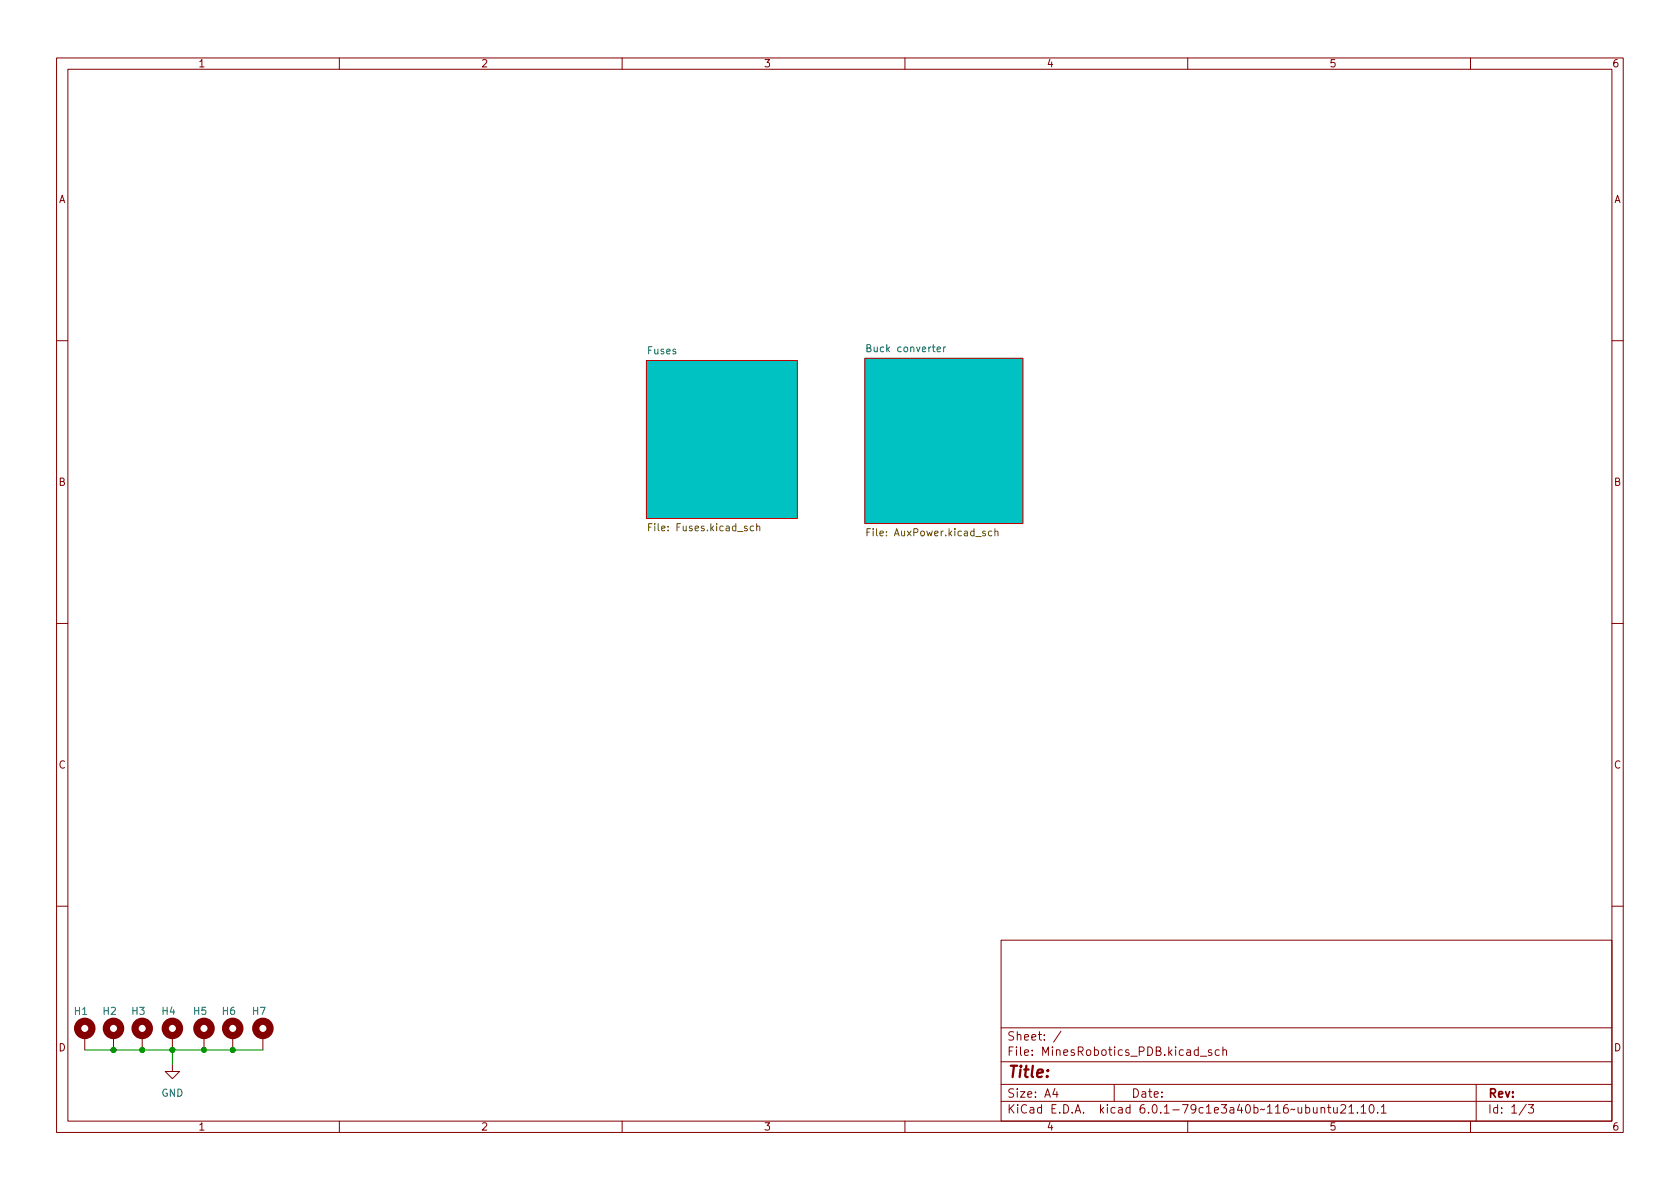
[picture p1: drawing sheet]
<svg xmlns="http://www.w3.org/2000/svg" width="297mm" height="210mm" viewBox="0 0 297 210" stroke-linecap="round" stroke-linejoin="round" font-family="sans-serif">
<g fill="none" stroke="#840000" stroke-width=".18">
<path d="M10 10.2h277v190.1h-277zM12 12.2h273v186.1h-273zM60 10.2v2M110 10.2v2M160 10.2v2M210 10.2v2M260 10.2v2M10 60.2h2M285 60.2h2M10 110.2h2M285 110.2h2M10 160.2h2"/>
<path d="M177 166.3h108v32h-108zM285 160.2h2M15 183.1v2.6M20.1 183.1v2.6M25.1 183.1v2.6M30.5 188.2v1.3h1.2l-1.2 1.2-1.3-1.2h1.3M30.5 183.1v2.6M36.1 183.1v2.6M41.1 183.1v2.6M46.5 183.1v2.6M60 198.3v2M110 198.3v2"/>
<path d="M160 198.3v2M177 194.8h108M177 191.8h108M177 187.8h108M177 181.8h108M186.5 192.5l-.4 1h1M186.9 193v1M187.6 182.4l-1.3 1.9M197 191.8v3M210 198.3v2M212.2 186.8h1.2M214.2 185.7l-.3-.1-.3 .2 .1 .3 .5 .1v.4h-.6"/>
<path d="M215.6 185.7l-.5-.1-.2 .3v.4l.1 .3h.6M216.2 185.8l.2-.2 .4 .1 .1 .9M216.2 185.1v1.5M233.6 196l.2-.2 .3 .1 .1 .9M233.6 195.8v1M234.7 195.8h.6M234.9 195.3v1.3l.4 .2M235.8 195.8l.1 1h.3l.2-.1M236.4 195.8v1M237.1 195.5l.5-.2 .3 .2v.3l-.9 1h.9M238.5 195.8l.4-.5v1.5M238.5 196.8h.9"/>
<path d="M240 196.7v.1M240.6 195.8l.5-.5v1.5M240.6 196.8h.9M242.3 195.4l.1-.1a.81 .81 0 0 1 .6 .7 .81 .81 0 0 1-.3 .8h-.1a.81 .81 0 0 1-.6-.6 .81 .81 0 0 1 .3-.8zM243.6 196.7v.1M244.2 195.8l.4-.5v1.5M244.2 196.8h.9M260 198.3v2M261 191.8v6.5M269.9 195.3l-1.3 1.9M270.2 195.3h1l-.6 .6 .5 .1v.7l-.2 .1h-.5l-.2-.1"/>
</g>
<g fill="#00c2c2" stroke="#00c2c2" stroke-width=".18">
<path d="M114.3 63.7h26.7v28h-26.7z"/>
<path d="M152.9 63.4h27.9v29.2h-27.9z"/>
</g>
<path d="M114.3 63.7h26.7v28h-26.7zM152.9 63.4h27.9v29.2h-27.9z" fill="none" stroke="#c20000" stroke-width=".18"/>
<path d="M114.7 93.2h.4M115.3 92.6h-.6v1.3M133.2 93.1l-.3-.1-.3 .3 .2 .5h.4M133.8 93.1l.2-.1 .3 .1v.8M133.8 92.6v1.3M153.3 94.1h.4M153.9 93.5h-.6v1.3M175.4 94l-.4-.1-.2 .3 .1 .5h.5M175.9 94l.2-.1 .3 .1 .1 .8M175.9 93.5v1.3" fill="none" stroke="#725600" stroke-width=".18"/>
<path d="M165.7 61.8l.6-.1-.1-.3h-.3l-.2 .1v.6h.5M166.8 61.4v.8M167.2 61.4l-.4 .2" fill="none" stroke="#006464" stroke-width=".18"/>
<g fill="none" stroke="#840000" stroke-width="1.3">
<circle cx="15" cy="181.9" r="1.27"/>
<circle cx="20.1" cy="181.9" r="1.27"/>
<circle cx="25.1" cy="181.9" r="1.27"/>
<circle cx="30.5" cy="181.9" r="1.27"/>
<circle cx="36.1" cy="181.9" r="1.27"/>
<circle cx="41.1" cy="181.9" r="1.27"/>
<circle cx="46.5" cy="181.9" r="1.27"/>
</g>
<path d="M15 185.7h31.5M30.5 185.7v2.5" fill="none" stroke="#009600" stroke-width=".18"/>
<g fill="#009600" stroke="#009600" stroke-width=".18">
<circle cx="36.1" cy="185.7" r=".46"/>
<circle cx="30.5" cy="185.7" r=".46"/>
<circle cx="25.1" cy="185.7" r=".46"/>
<circle cx="41.1" cy="185.7" r=".46"/>
<circle cx="20.1" cy="185.7" r=".46"/>
</g>
<text font-size="2.8" fill="#840000" x="178" y="190.6">Title:</text>
<g font-size="2.1" fill="#840000">
<text x="178" y="184">Sheet: /</text>
<text x="178" y="186.7">File: MinesRobotics_PDB.kicad_sch</text>
<text x="178" y="196.9">KiCad E.D.A. kicad 6.0.1-79c1e3a40b~116~ubuntu21.10.1</text>
<text x="178" y="194.1">Size: A4</text>
<text x="200" y="194.1">Date:</text>
<text x="263" y="194.1">Rev:</text>
<text x="263" y="196.9">Id: 1/3</text>
</g>
<g font-size="1.8" fill="#840000">
<text x="35" y="11.9">1</text>
<text x="85" y="11.9">2</text>
<text x="135" y="11.9">3</text>
<text x="185" y="11.9">4</text>
<text x="235" y="11.9">5</text>
<text x="285" y="11.9">6</text>
<text x="10.3" y="35.9">A</text>
<text x="285.3" y="35.9">A</text>
<text x="10.3" y="85.9">B</text>
<text x="285.3" y="85.9">B</text>
<text x="10.3" y="135.9">C</text>
<text x="285.3" y="135.9">C</text>
<text x="10.3" y="185.9">D</text>
<text x="285.3" y="185.9">D</text>
<text x="35" y="199.9">1</text>
<text x="85" y="199.9">2</text>
<text x="135" y="199.9">3</text>
<text x="185" y="199.9">4</text>
<text x="235" y="199.9">5</text>
<text x="285" y="199.9">6</text>
</g>
<g font-size="1.8" fill="#006464">
<text x="114.5" y="62.6">Fuses</text>
<text x="153.7" y="62.3">Buck converter</text>
<text x="13.2" y="179.4">H1</text>
<text x="18.3" y="179.4">H2</text>
<text x="23.3" y="179.4">H3</text>
<text x="28.7" y="179.4">H4</text>
<text x="34.3" y="179.4">H5</text>
<text x="39.3" y="179.4">H6</text>
<text x="44.7" y="179.4">H7</text>
<text x="28.5" y="193.9">GND</text>
</g>
<g font-size="1.8" fill="#725600">
<text x="115.4" y="93.9">File: Fuses.kicad_sch</text>
<text x="154" y="94.8">File: AuxPower.kicad_sch</text>
</g>
</svg>
